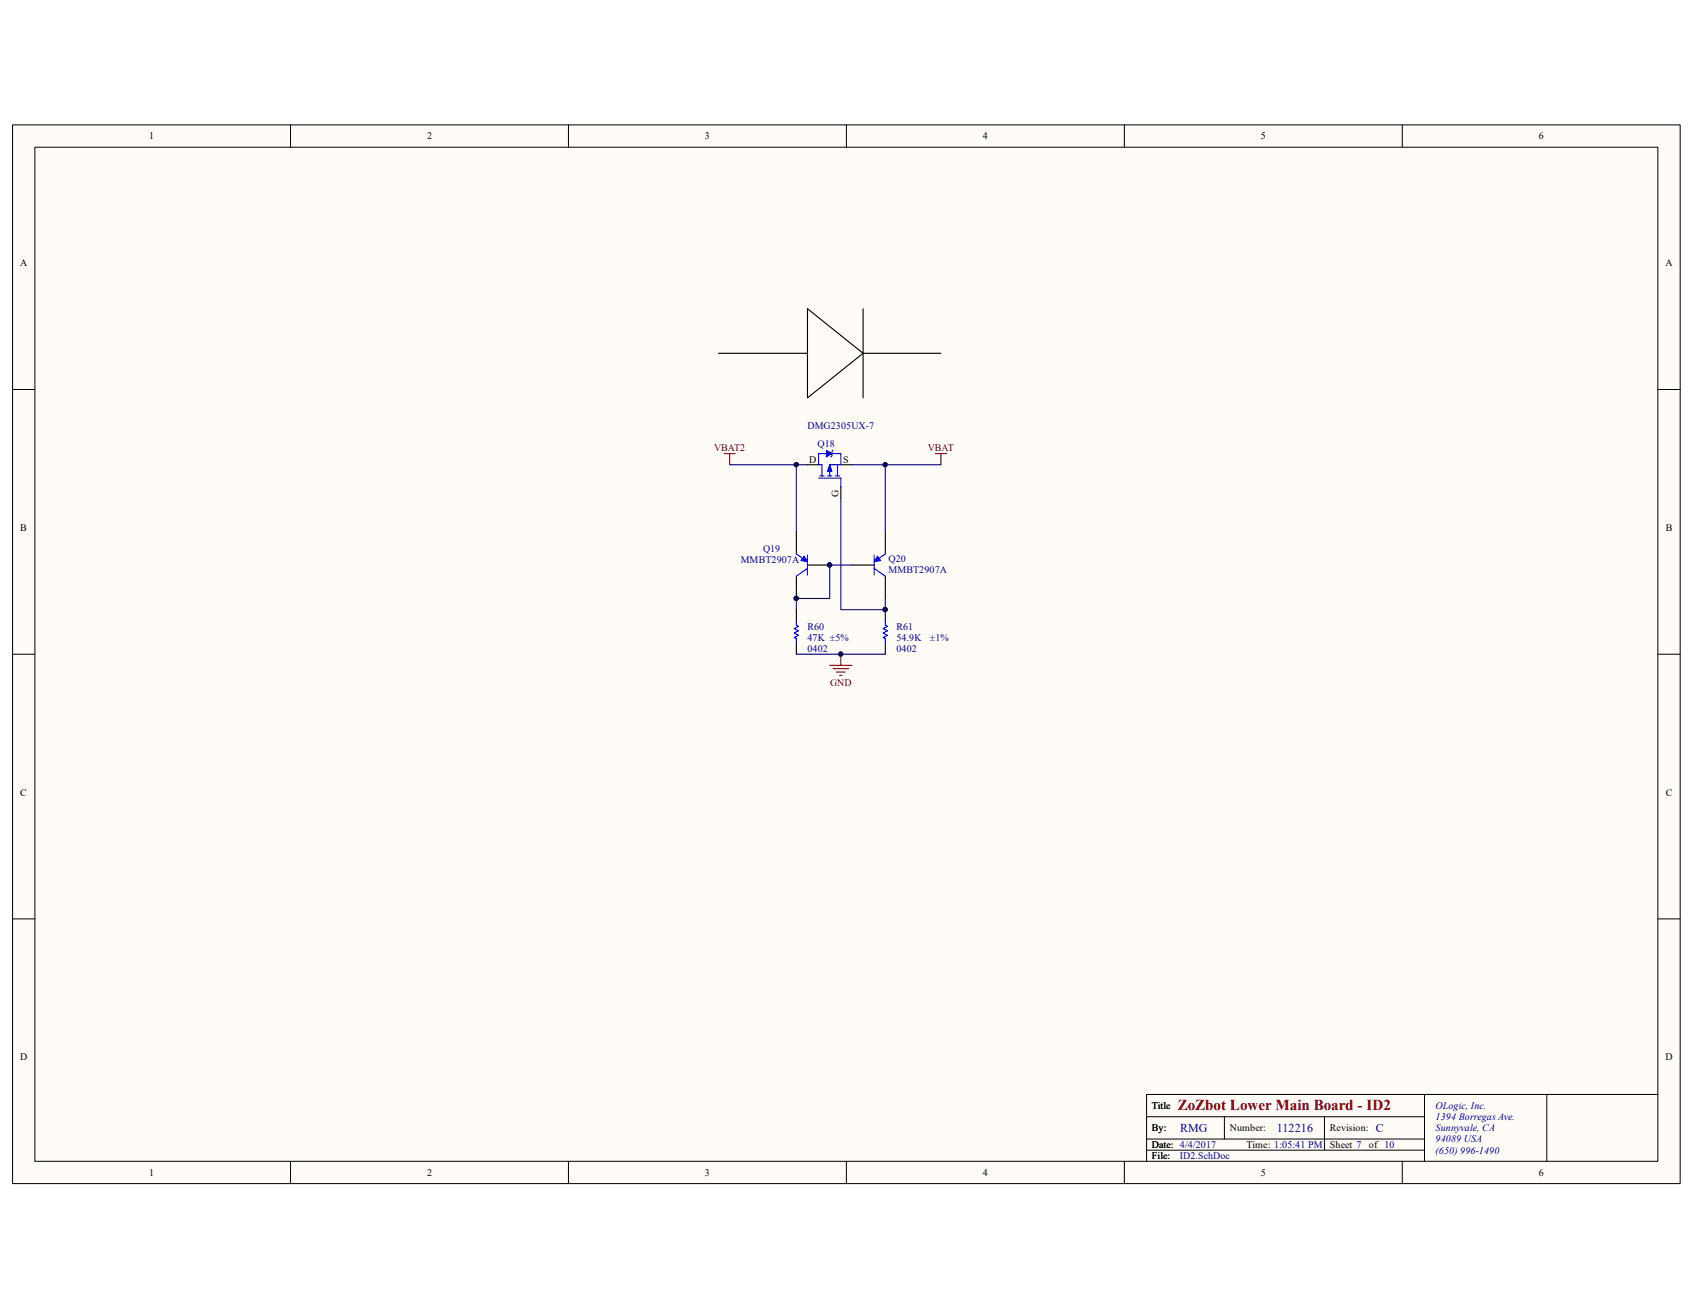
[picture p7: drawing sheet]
<svg xmlns="http://www.w3.org/2000/svg" width="279mm" height="216mm" viewBox="0 0 279 216" stroke-linecap="round" stroke-linejoin="round" font-family="sans-serif">
<path d="M2.1 20.7h275.2v174.7h-275.2z" fill="#fffcf8"/>
<path d="M2.1 20.6h275.2v174.8h-275.2z" fill="none" stroke="#000" stroke-width=".17"/>
<path d="M5.8 24.3h267.8v167.4h-267.8z" fill="#fffcf8"/>
<g fill="none" stroke="#000" stroke-width=".17">
<path d="M5.8 24.3h267.8v167.4h-267.8zM47.9 20.6v3.7M93.8 20.6v3.7M139.7 20.6v3.7M185.6 20.6v3.7M231.4 20.6v3.7M2.1 64.3h3.6M273.6 64.3h3.7M2.1 108h3.6M273.6 108h3.7M2.1 151.7h3.6M273.6 151.7h3.7"/>
<path d="M47.9 191.7v3.7M93.8 191.7v3.7M139.7 191.7v3.7M185.6 191.7v3.7M189.2 184.3h45.9M189.2 189.8h45.9M189.2 188h45.9M202.1 184.3v3.7M218.6 184.3v5.5M231.4 191.7v3.7M235.1 180.7v11M255.3 180.7h-66.1v11"/>
<path d="M273.6 180.7h-18.3v11"/>
</g>
<path d="M120.4 76.7h11M133.3 76.7h-1.9v11M140.6 76.7h5.5v11M146.1 76.7h9.2M140.6 93.3h-3.7v5.5h-5.5v1.8M131.4 108h14.7" fill="none" stroke="#000080" stroke-width=".18"/>
<g fill="#000080" stroke="#000080" stroke-width=".17">
<circle cx="146.1" cy="76.7" r=".35"/>
<circle cx="131.4" cy="76.7" r=".35"/>
<circle cx="138.7" cy="108" r=".35"/>
<circle cx="136.9" cy="93.2" r=".35"/>
<circle cx="131.4" cy="98.8" r=".35"/>
</g>
<path d="M133.3 76.7h1.8M138.8 76.7h1.8M138.8 80.4v1.8" fill="none" stroke="#000" stroke-width=".18"/>
<path d="M135.1 78.9h3.7v1.5M135.3 78.6h.7M135.6 76.7v1.9M136.4 74.9h-1.3v1.8M136.6 78.6h.7M137.3 74.9h1.5v1.8h-1.9v1.9M137.8 78.6h.8M138.2 76.7v1.9" fill="none" stroke="#00f" stroke-width=".18"/>
<path d="M136.4 74.3l.9 .6-.9 .5z" fill="#00f"/>
<path d="M136.4 74.3l.9 .6-.9 .5z" fill="none" stroke="#00f" stroke-width=".17"/>
<path d="M135.1 76.7h.5M137.5 74.3l-.2 .2v.7l-.2 .2" fill="none" stroke="#00f" stroke-width=".18"/>
<path d="M136.9 76.7l.4 1.1h-.7z" fill="#00f"/>
<path d="M136.9 76.7l.4 1.1h-.7z" fill="none" stroke="#00f" stroke-width=".17"/>
<path d="M140.6 93.3h3.7M146.1 87.7v3.7M146.1 95.1v3.7" fill="none" stroke="#000" stroke-width=".18"/>
<path d="M144.3 91.6v3.3M144.3 93.8l1.8 1.3M146.1 91.4l-1.3 .9" fill="none" stroke="#00f" stroke-width=".18"/>
<path d="M144.8 91.8l.6 .7-1.1 .2z" fill="#00f"/>
<path d="M144.8 91.8l.6 .7-1.1 .2z" fill="none" stroke="#00f" stroke-width=".17"/>
<path d="M131.4 87.7v3.7M131.4 95.1v3.7M133.3 93.3h3.6" fill="none" stroke="#000" stroke-width=".18"/>
<g fill="#000080" stroke="#000080" stroke-width=".17">
<circle cx="131.4" cy="98.8" r=".35"/>
<circle cx="136.9" cy="93.2" r=".35"/>
</g>
<path d="M131.4 91.4l1.3 .9M133.3 91.6v3.3M133.3 93.8l-1.9 1.3" fill="none" stroke="#00f" stroke-width=".18"/>
<path d="M132.7 91.8l.6 .9-1.1-.2z" fill="#00f"/>
<path d="M132.7 91.8l.6 .9-1.1-.2z" fill="none" stroke="#00f" stroke-width=".17"/>
<g fill="#000080" stroke="#000080" stroke-width=".17">
<circle cx="131.4" cy="98.8" r=".35"/>
<circle cx="136.9" cy="93.2" r=".35"/>
<circle cx="146.1" cy="100.6" r=".35"/>
<circle cx="138.7" cy="108" r=".35"/>
</g>
<path d="M138.8 82.2v18.4h7.3v-1.8" fill="none" stroke="#000080" stroke-width=".18"/>
<path d="M119.5 74.9h1.8M120.4 74.9v1.8M154.4 74.9h1.8M155.3 74.9v1.8M136.9 109.8h3.7M137.5 110.4h2.5M138 110.9h1.5M138.6 111.5h.3M138.8 108v1.8" fill="none" stroke="#800000" stroke-width=".18"/>
<path d="M118.6 58.3h14.7v7.4l9.1-7.4-9.1-7.3v7.3M142.4 51v14.7M142.4 58.3h12.9M131.4 100.6v1.9M131.4 106.1v1.9M146.1 100.6v1.9M146.1 106.1v1.9" fill="none" stroke="#000" stroke-width=".18"/>
<path d="M131.4 102.5v.7l.4 .2-.7 .4 .7 .3-.7 .4 .7 .4-.7 .3 .3 .2v.7M146.1 102.5v.7l.4 .2-.8 .4 .8 .3-.8 .4 .8 .4-.8 .3 .4 .2v.7" fill="none" stroke="#00f" stroke-width=".18"/>
<text font-size="2.5" fill="#800000" x="194.4" y="183.2">ZoZbot Lower Main Board - ID2</text>
<g font-size="2" fill="#000080">
<text x="194.7" y="186.9">RMG</text>
<text x="210.7" y="186.9">112216</text>
<text x="227.1" y="186.9">C</text>
</g>
<g font-size="1.7">
<text x="24.6" y="23">1</text>
<text x="70.5" y="23">2</text>
<text x="116.3" y="23">3</text>
<text x="162.2" y="23">4</text>
<text x="208.1" y="23">5</text>
<text x="253.9" y="23">6</text>
<text x="3.3" y="43.9">A</text>
<text x="274.9" y="43.9">A</text>
<text x="133.5" y="76.4">D</text>
<text x="139.1" y="76.4">S</text>
<text x="3.3" y="87.6">B</text>
<text x="274.9" y="87.6">B</text>
<text x="3.3" y="131.3">C</text>
<text x="274.9" y="131.3">C</text>
<text x="3.3" y="175">D</text>
<text x="274.9" y="175">D</text>
<text x="190.1" y="183.1">Title</text>
<text x="190.1" y="186.7">By:</text>
<text x="190.1" y="189.5">Date: 4/4/2017</text>
<text x="190.1" y="191.3">File:</text>
<text x="190.1" y="189.5">Date:</text>
<text x="203" y="186.7">Number:</text>
<text x="205.7" y="189.5">Time: 1:05:41 PM</text>
<text x="219.5" y="186.7">Revision:</text>
<text x="219.5" y="189.5">Sheet 7</text>
<text x="225.9" y="189.5">of 10</text>
<text x="24.6" y="194.1">1</text>
<text x="70.5" y="194.1">2</text>
<text x="116.3" y="194.1">3</text>
<text x="162.2" y="194.1">4</text>
<text x="208.1" y="194.1">5</text>
<text x="253.9" y="194.1">6</text>
</g>
<g font-size="1.7" fill="#000080">
<text x="133.3" y="70.8">DMG2305UX-7</text>
<text x="134.9" y="73.8">Q18</text>
<text x="122.3" y="92.9">MMBT2907A</text>
<text x="125.9" y="91.1">Q19</text>
<text x="146.6" y="92.7">Q20</text>
<text x="146.6" y="94.6">MMBT2907A</text>
<text x="133.3" y="107.6">0402</text>
<text x="133.3" y="103.9">R60</text>
<text x="133.3" y="105.8">47K ±5%</text>
<text x="148" y="107.6">0402</text>
<text x="148" y="103.9">R61</text>
<text x="148" y="105.8">54.9K</text>
<text x="153.5" y="105.8">±1%</text>
<text x="236.9" y="183.1">OLogic, Inc.</text>
<text x="236.9" y="184.9">1394 Borregas Ave.</text>
<text x="194.7" y="191.3">ID2.SchDoc</text>
<text x="236.9" y="186.7">Sunnyvale, CA</text>
<text x="236.9" y="188.6">94089 USA</text>
<text x="236.9" y="190.4">(650) 996-1490</text>
</g>
<g font-size="1.7" fill="#800000">
<text x="117.9" y="74.5">VBAT2</text>
<text x="153.1" y="74.5">VBAT</text>
<text x="137" y="113.2">GND</text>
</g>
<text font-size="1.6" x="138.4" y="82" transform="rotate(-90 138.4 82)">G</text>
</svg>
